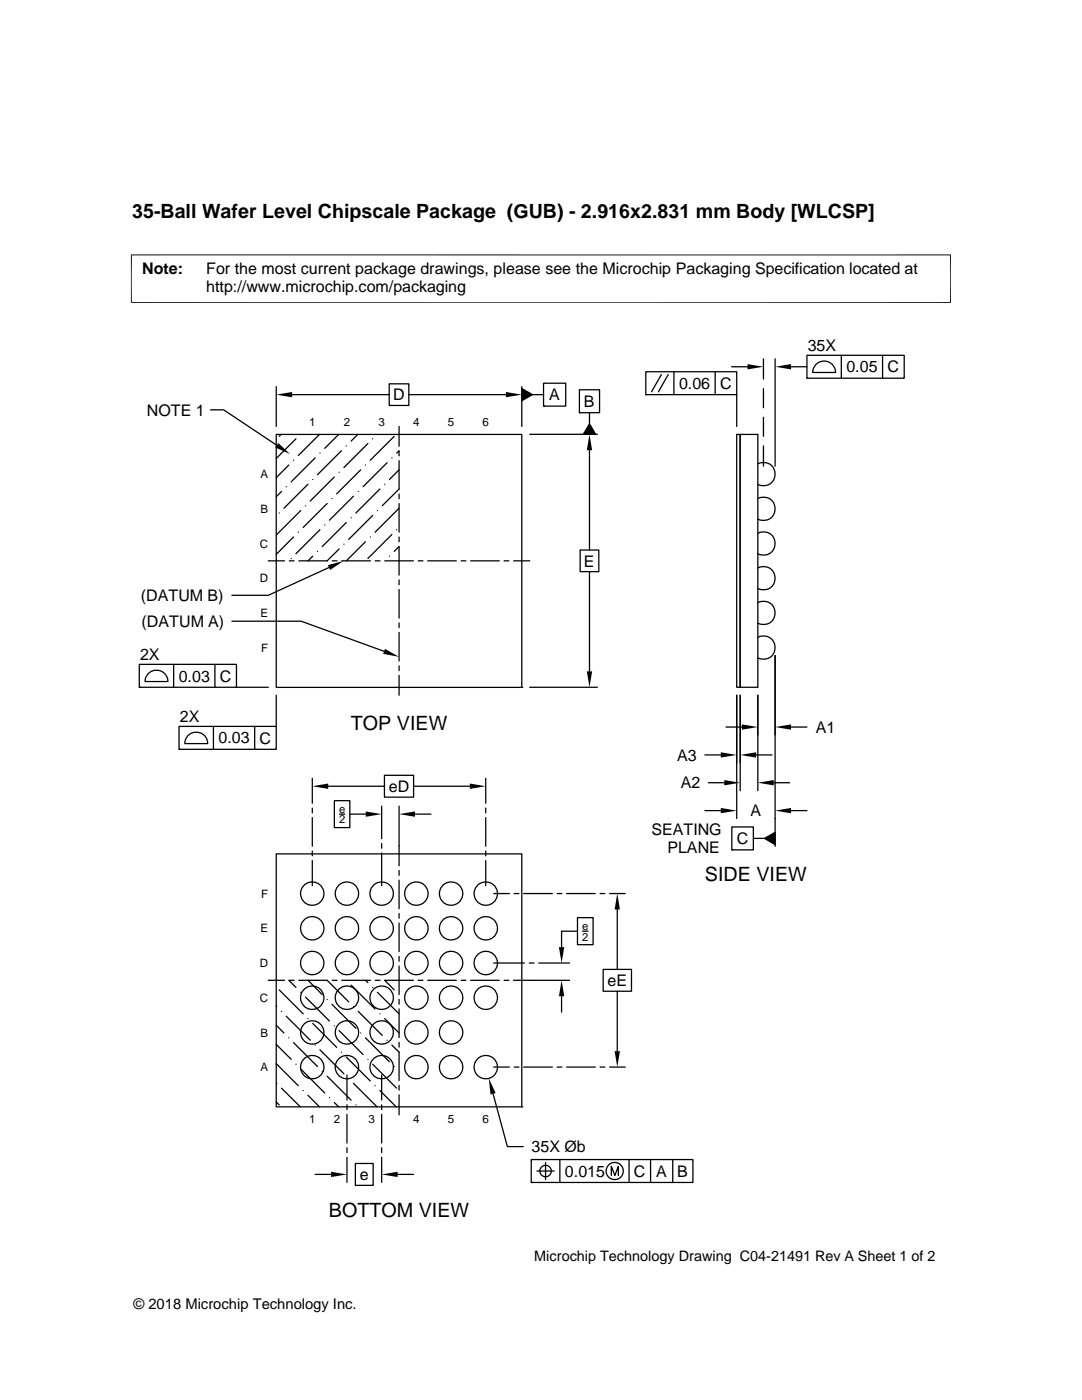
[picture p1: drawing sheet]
<svg xmlns="http://www.w3.org/2000/svg" width="216mm" height="279mm" viewBox="0 0 216 279" stroke-linecap="round" stroke-linejoin="round" font-family="sans-serif">
<g fill="none" stroke="#000" stroke-width=".25">
<path d="M55.1 77.2v7.9M58.3 78.8h19.4M77.7 76.6h3.9v4.3h-3.9zM81.6 78.8h19.3M104.1 77.5l2.1 1.3-2.1 1.2zM104.1 77.2v7.9M106.2 78.8h2.3M108.5 76.5h4.4v4.5h-4.4zM115.6 77.8h4v4.6h-4zM128.9 74.2h18.1v4.6h-18.1zM128.9 78.8h.1M132 74.8l-2 3.4"/>
<path d="M133.3 74.8l-1.9 3.4M134.5 74.2v4.6M142.7 74.2v4.6M146 73.2h3.2M147 78.8v6.3M152.3 71.6v4M152.3 77.6v3.8M154.7 71.6v21.4M157.8 73.2h3.2M161 70.9h19.4v4.6h-19.4zM161 75.5h.1M162.9 72.6a2.29 2.29 0 0 1 2.5-.3 2.29 2.29 0 0 1 1.3 2h-4.5l.3-1.1z"/>
<path d="M167.9 70.9v4.6M176.1 70.9v4.6M42 81.8h2.6l10.6 7.1M55.1 86.7h49v50.5h-49zM56.1 86.7l-.4 .4M56.2 98.1l-1.1 1M57.1 97.1h.1M57.6 92.8l-2.5 2.5M58.6 91.9h.1M59.1 87.6l-4 3.9M61.4 96.6l-4.7 4.8M62.4 95.7h.1"/>
<path d="M62.9 91.4l-4.8 4.8M63.8 86.7l-4.3 4.2M63.8 90.4h.1M66.2 99.5h.1M66.7 95.2l-4.8 4.8M67.6 86.7l-2.8 2.8M67.7 94.3h.1M68.1 90l-4.7 4.7M69.1 89h.1M70.5 99l-4.8 4.8M71.4 86.7l-1.3 1.3M71.5 98.1h.1"/>
<path d="M72 93.8l-4.8 4.8M72.9 92.8h.1M73.4 88.5l-4.8 4.8M74.4 87.6h.1M75.8 97.6l-4.8 4.8M76.8 96.6h.1M77.2 92.4l-4.7 4.7M78.2 91.4h.1M78.7 87.1l-4.8 4.8M79.6 93.8l-1.9 1.9M79.6 90l-.5 .4M79.6 91.9v5.7l-3.3 3.3"/>
<path d="M79.6 85.1v4M79.6 90v1M79.6 98.6v.9M105.7 86.7h13.5M108.5 81h.1M115.6 82.4h.1M117.6 84.6l1.3 2.1h-2.5zM117.6 82.4v2.2M117.6 89.9v19.9M147 86.7v50.5h.7v-50.5h3.5v50.5h-3.5v-50.5zM151.2 99.5a2.33 2.33 0 0 1 3.4 2 2.33 2.33 0 0 1-3.4 2.1M151.2 92.6a2.33 2.33 0 0 1 3.4 2 2.33 2.33 0 0 1-3.4 2.1"/>
<path d="M152.3 83.3v3.8M152.3 89v4M53.5 111.9h3.3M55.7 102.4h.1M57.7 111.9h1M58.1 111.5h.1M58.6 107.2l-3.5 3.4M59.5 106.2h.1M59.6 111.9h5.7M60 101.9l-4.8 4.8M61 100.9h.1M62.4 111l-.9 .9"/>
<path d="M63.4 110h.1M63.8 105.7l-4.7 4.8M64.8 104.8h.1M65.3 100.5l-4.8 4.8M65.6 113.3l-12.1 5.5h-7.2M66.3 111.9h.9M67.7 109.6l-2.4 2.3M68.2 111.9h5.7M68.6 108.6h.1M69.1 104.3l-4.8 4.8M70.1 103.3h.1M72.9 108.1l-3.8 3.8"/>
<path d="M73.9 107.2h.1M74.4 102.9l-4.8 4.8M74.9 111.9h.9M75.3 101.9h.1M76.8 111.9h5.7M77.7 111h.1M78.2 106.7l-4.8 4.8M78.7 110l.9-.9v5.7M79.1 105.7h.1M79.6 100.5v5.7M79.6 107.2v.9M79.6 115.7v1"/>
<path d="M79.6 117.6v5.8M79.6 101.4l-4.8 4.8M83.4 111.9h1M85.3 111.9h5.8M92 111.9h1M93.9 111.9h5.7M100.6 111.9h.9M102.5 111.9h3.2M115.8 109.8h3.7v4.3h-3.7zM117.6 114.1v19.9M151.2 106.4a2.32 2.32 0 0 1 3.4 2.1 2.32 2.32 0 0 1-3.4 2M151.2 113.3a2.32 2.32 0 0 1 3.4 2.1 2.32 2.32 0 0 1-3.4 2"/>
<path d="M27.8 132.6h19.4v4.6h-19.4zM27.8 137.2h.1M29.7 134.3a2.28 2.28 0 0 1 2.5-.4 2.28 2.28 0 0 1 1.3 2.1h-4.6l.4-1.1zM34.6 132.6v4.6M42.9 132.6v4.6M46.3 124h13.8l16.5 6M47.2 137.2h6.3M55.1 138.7v6.3M79.6 124.3v1M79.6 126.2v5.7M79.6 132.9v.9M79.6 134.8v3.9"/>
<path d="M104.1 137.2h.1M105.7 137.2h13.5M147 138.7v24.7M147.7 138.7v19.1M151.2 120.3a2.33 2.33 0 0 1 3.4 2 2.33 2.33 0 0 1-3.4 2.1M151.2 127.2a2.33 2.33 0 0 1 3.4 2 2.33 2.33 0 0 1-3.4 2.1M151.2 138.7v19.1M154.7 130.8v38.1M35.7 145h19.4v4.5h-19.4zM35.7 149.5h.1M37.6 146.7a2.29 2.29 0 0 1 2.5-.4 2.29 2.29 0 0 1 1.3 2.1h-4.5l.3-1.2zM42.6 145v4.5"/>
<path d="M50.8 145v4.5M62.3 155.3v5M65.5 156.9h11.2M66.7 159.8h3.1v5.4h-3.1zM76.7 154.7h5.8v4.4h-5.8zM82.5 156.9h11.2M96.9 155.3v5M140.7 150.7h3.1M141.4 156.2h3.1M144.9 145.1h3.1M150.9 150.7h3.2M154.4 156.2h3.2"/>
<path d="M157.8 145.1h3.2M55.1 170.4h49v50.5h-49zM62.3 161.3v.9M62.3 163.2v5.7M62.3 169.8v1M62.3 171.7v5M67.7 162.5h1.1M69.8 162.5h3.2M76.2 160.9v6.5M76.2 168.3v1M76.2 170.2v6.5M79.6 160.9v11.9"/>
<path d="M79.6 173.7v1M79.6 175.6v5.8M82.8 162.5h3.2M96.9 161.3v.9M96.9 163.2v5.7M96.9 169.8v1M96.9 171.7v5M98.5 178.3h3.1M102.6 178.3h.9M104.5 178.3h5.7M111.2 178.3h.9M113.1 178.3h5.7"/>
<path d="M119.7 178.3h1M121.6 178.3h3.2M140.7 161.8h3.1M146 165h4.3v4.6h-4.3zM146 169.6h.1M150.3 167.3h2.2M152.5 167.3l2.2-1.2v2.5zM157.8 161.8h3.2M53.5 195.6h3.3M55.7 197.5l4.8 4.8M57.6 195.6l1.5 1.5M57.7 195.6h1"/>
<path d="M59.6 195.6h5.7M60 198h.1M61 199l4.7 4.8M61.5 195.6l2.8 2.9M65.3 199.5h.1M65.3 195.6l4.3 4.3M66.3 195.6h.9M68.2 195.6h5.7M70.1 196.6l4.7 4.8M72.9 195.6l.5 .5M74.4 197.1h.1M74.9 195.6h.9"/>
<path d="M75.3 198l4.3 4.3M79.6 182.3v1M79.6 184.2v5.7M79.6 190.9v.9M79.6 192.8v5.7M79.6 199.5v.9M82.5 195.6h-5.7l1.9 1.9M83.4 195.6h1M85.3 195.6h5.8M92 195.6h1M93.9 195.6h5.7M98.5 192.2h6.1"/>
<path d="M100.6 195.6h.9M102.5 195.6h11.1M105.6 192.2h1M107.5 192.2h6.1M112.1 198.8v3.2M115.2 183.1h3.1v5.4h-3.1zM115.2 185.8h-3.1v3.2M116.2 185.8h1.1M120.4 193.5h5.6v4.3h-5.6zM123.2 181.5v12M123.2 197.8v12M55.1 200.8l.1 .1"/>
<path d="M55.1 204.6l1.6 1.6M55.1 208.4l3 3M55.1 219.9l.6 .6M55.1 212.3l4.4 4.4M55.2 216.2h.1M56.2 217.2l3.7 3.7M56.2 201.8h.1M57.1 202.8l4.8 4.8M57.6 207.1h.1M58.6 208.1l4.8 4.8M59.1 212.4h.1M60 213.3l4.8 4.8"/>
<path d="M60.5 217.6h.1M61.4 203.3h.1M61.4 218.6l2.4 2.3M62.4 204.2l4.8 4.8M62.9 208.6h.1M63.8 209.5l4.8 4.8M64.3 213.8h.1M65.3 214.8l4.8 4.8M65.7 219.1h.1M66.2 200.4l4.8 4.8M66.7 204.7h.1M67.7 205.7l4.8 4.8"/>
<path d="M68.1 210h.1M69.1 210.9l4.8 4.8M69.2 214.5v5M69.6 215.2h.1M70.5 200.9h.1M70.5 216.2l4.7 4.7M71.5 201.8l4.8 4.8M72 206.2h.1M72.9 207.1l4.8 4.8M73.4 211.4h.1M74.4 212.4l4.7 4.8M74.8 216.7h.1"/>
<path d="M75.8 202.3h.1M75.8 217.6l3.3 3.3M76.2 214.5v5M76.8 203.3l2.8 2.9M77.2 207.6h.1M78.2 208.6l1.4 1.4M78.7 212.9h.1M79.6 201.4v5.7M79.6 208v1M79.6 209.9v5.7M79.6 216.6v1M79.6 218.5v4"/>
<path d="M98.4 218.3l2.8 10.5h3.2M98.5 213h3.1M102.6 213h.9M104.5 213h5.7M111.2 213h.9M113.1 213h5.7M119.7 213h1M121.6 213h3.2M62.9 234.4h3.2M66.7 220l.9 .9M69.2 220.5v.9M69.2 222.4v5.7"/>
<path d="M69.2 229.1v.9M69.2 231v5M70.9 232.2h3.6v4.4h-3.6zM71 220.5h.1M76.2 220.5v.9M76.2 222.4v5.7M76.2 229.1v.9M76.2 231v5M79.3 234.4h3.2M104.1 220.9h.1M106 231.4h32.3v4.6h-32.3zM106 236h.1"/>
<path d="M107.1 233.7h3.5M108.9 232v3.4M111.7 231.4v4.6M122 234.6v-1.8l.7 1.8 .7-1.8v1.8M125.5 231.4v4.6M129.8 231.4v4.6M134.2 231.4v4.6"/>
<circle cx="62.3" cy="178.3" r="2.34"/>
<circle cx="69.2" cy="178.3" r="2.34"/>
<circle cx="76.1" cy="178.3" r="2.34"/>
<circle cx="83.1" cy="178.3" r="2.33"/>
<circle cx="90" cy="178.3" r="2.34"/>
<circle cx="96.9" cy="178.3" r="2.34"/>
<circle cx="62.3" cy="185.3" r="2.34"/>
<circle cx="62.3" cy="192.2" r="2.34"/>
<circle cx="62.3" cy="199.1" r="2.34"/>
<circle cx="69.2" cy="185.3" r="2.34"/>
<circle cx="69.2" cy="192.2" r="2.34"/>
<circle cx="69.2" cy="199.1" r="2.34"/>
<circle cx="76.1" cy="185.3" r="2.34"/>
<circle cx="76.2" cy="192.2" r="2.34"/>
<circle cx="76.2" cy="199.1" r="2.34"/>
<circle cx="83.1" cy="185.3" r="2.33"/>
<circle cx="83.1" cy="192.2" r="2.34"/>
<circle cx="83.1" cy="199.1" r="2.34"/>
<circle cx="90" cy="185.3" r="2.34"/>
<circle cx="90" cy="192.2" r="2.34"/>
<circle cx="90" cy="199.1" r="2.34"/>
<circle cx="96.9" cy="185.3" r="2.34"/>
<circle cx="96.9" cy="199.1" r="2.34"/>
<circle cx="96.9" cy="192.2" r="2.34"/>
<circle cx="62.3" cy="206" r="2.34"/>
<circle cx="62.3" cy="213" r="2.34"/>
<circle cx="69.2" cy="206" r="2.34"/>
<circle cx="69.2" cy="213" r="2.34"/>
<circle cx="76.1" cy="206" r="2.34"/>
<circle cx="76.1" cy="213" r="2.34"/>
<circle cx="83.1" cy="206" r="2.33"/>
<circle cx="83.1" cy="213" r="2.33"/>
<circle cx="90" cy="206" r="2.34"/>
<circle cx="90" cy="213" r="2.34"/>
<circle cx="96.9" cy="213" r="2.34"/>
<circle cx="108.9" cy="233.7" r="1.14"/>
<circle cx="122.7" cy="233.7" r="1.72"/>
</g>
<g fill="#000">
<path d="M55.1 78.8l3.2-.6v1.1zM100.9 78.2l3.2 .6-3.2 .5zM104.1 77.5l2.1 1.3-2.1 1.2zM149.2 72.7l3.1 .5-3.1 .5zM154.7 73.2l3.1-.5v1zM55.5 88.4l2.4 2.2-3-1.3zM117.6 86.7l.6 3.2h-1.1zM117.6 84.6l1.3 2.1h-2.5zM65.4 112.8l3.1-.8-2.6 1.7zM76.8 129.5l2.8 1.6-3.1-.6zM117.1 134h1.1l-.6 3.2zM62.3 156.9l3.2-.5v1z"/>
<path d="M93.7 156.4l3.2 .5-3.2 .5zM143.8 150.1l3.2 .6-3.2 .5zM144.5 155.7l3.2 .5-3.2 .5zM148 144.6l3.2 .5-3.2 .5zM147.7 150.7l3.2-.6v1.1zM151.2 156.2l3.2-.5v1zM154.7 145.1l3.1-.5v1zM73 161.9l3.2 .6-3.2 .5zM79.6 162.5l3.2-.6v1.1zM143.8 161.2l3.2 .6-3.2 .5zM152.5 167.3l2.2-1.2v2.5zM154.7 161.8l3.1-.6v1.1z"/>
<path d="M112.1 195.6l.5 3.2h-1.1zM111.5 189h1.1l-.5 3.2zM123.2 178.3l.5 3.2h-1.1zM97.5 215.2l1.4 2.9-1 .3zM122.6 209.8h1.1l-.5 3.2zM66.1 233.8l3.1 .6-3.1 .5zM76.2 234.4l3.1-.6v1.1z"/>
</g>
<path d="M26.1 50.9h163.7M26.2 50.8v9.7M189.7 50.8v9.7M26.1 60.4h163.7" fill="none" stroke="#000" stroke-width=".2"/>
<g font-size="3.9">
<text x="26.4" y="43.5">35-Ball Wafer Level Chipscale Package (GUB) - 2.916x2.831 mm Body [WLCSP]</text>
<text x="70" y="145.7">TOP VIEW</text>
<text x="140.7" y="175.9">SIDE VIEW</text>
<text x="65.6" y="242.9">BOTTOM VIEW</text>
</g>
<g font-size="3.2">
<text x="28.4" y="54.6">Note:</text>
<text x="41.1" y="54.6">For the most current package drawings, please see the Microchip Packaging Specification located at</text>
<text x="41.1" y="58.3">http://www.microchip.com/packaging</text>
<text x="161.2" y="70.1">35X</text>
<text x="135.5" y="77.6">0.06</text>
<text x="143.7" y="77.6">C</text>
<text x="168.9" y="74.3">0.05</text>
<text x="177.1" y="74.3">C</text>
<text x="29.3" y="83">NOTE 1</text>
<text x="78.4" y="79.9">D</text>
<text x="109.6" y="79.9">A</text>
<text x="116.5" y="81.2">B</text>
<text x="116.5" y="113.1">E</text>
<text x="28.1" y="120">(DATUM B)</text>
<text x="28.3" y="125.1">(DATUM A)</text>
<text x="27.9" y="131.8">2X</text>
<text x="35.7" y="136">0.03</text>
<text x="43.9" y="136">C</text>
<text x="35.9" y="144.2">2X</text>
<text x="43.6" y="148.4">0.03</text>
<text x="51.8" y="148.4">C</text>
<text x="162.8" y="146.2">A1</text>
<text x="135.1" y="151.8">A3</text>
<text x="77.6" y="158">eD</text>
<text x="135.8" y="157.4">A2</text>
<text x="130" y="166.6">SEATING</text>
<text x="149.8" y="162.9">A</text>
<text x="133.2" y="170.3">PLANE</text>
<text x="147" y="168.5">C</text>
<text x="121.2" y="196.8">eE</text>
<text x="106.1" y="229.9">35X Øb</text>
<text x="71.8" y="235.5">e</text>
<text x="112.7" y="234.8">0.015</text>
<text x="126.5" y="234.8">C</text>
<text x="131" y="234.8">A</text>
<text x="135.1" y="234.8">B</text>
</g>
<g font-size="2.9">
<text x="106.6" y="251.7">Microchip Technology Drawing C04-21491 Rev A Sheet 1 of 2</text>
<text x="26.6" y="261.3">© 2018 Microchip Technology Inc.</text>
</g>
<g font-size="2.3">
<text x="61.7" y="85.1">1</text>
<text x="68.6" y="85.1">2</text>
<text x="75.5" y="85.1">3</text>
<text x="82.4" y="85.1">4</text>
<text x="89.4" y="85">5</text>
<text x="96.3" y="85.1">6</text>
<text x="52" y="95.4">A</text>
<text x="52" y="102.4">B</text>
<text x="51.9" y="109.3">C</text>
<text x="51.9" y="116.2">D</text>
<text x="52" y="123.1">E</text>
<text x="52.1" y="130.1">F</text>
<text x="52.1" y="179.2">F</text>
<text x="52" y="186.1">E</text>
<text x="51.9" y="193">D</text>
<text x="51.9" y="199.9">C</text>
<text x="52" y="206.9">B</text>
<text x="52" y="213.8">A</text>
<text x="61.7" y="224.1">1</text>
<text x="66.6" y="224.1">2</text>
<text x="73.5" y="224.1">3</text>
<text x="82.4" y="224.1">4</text>
<text x="89.4" y="224.1">5</text>
<text x="96.3" y="224.1">6</text>
</g>
<g font-size="2.2">
<text x="67.6" y="162.2">e</text>
<text x="67.7" y="164.3">2</text>
<text x="116.2" y="185.6">e</text>
<text x="116.2" y="187.7">2</text>
</g>
</svg>
